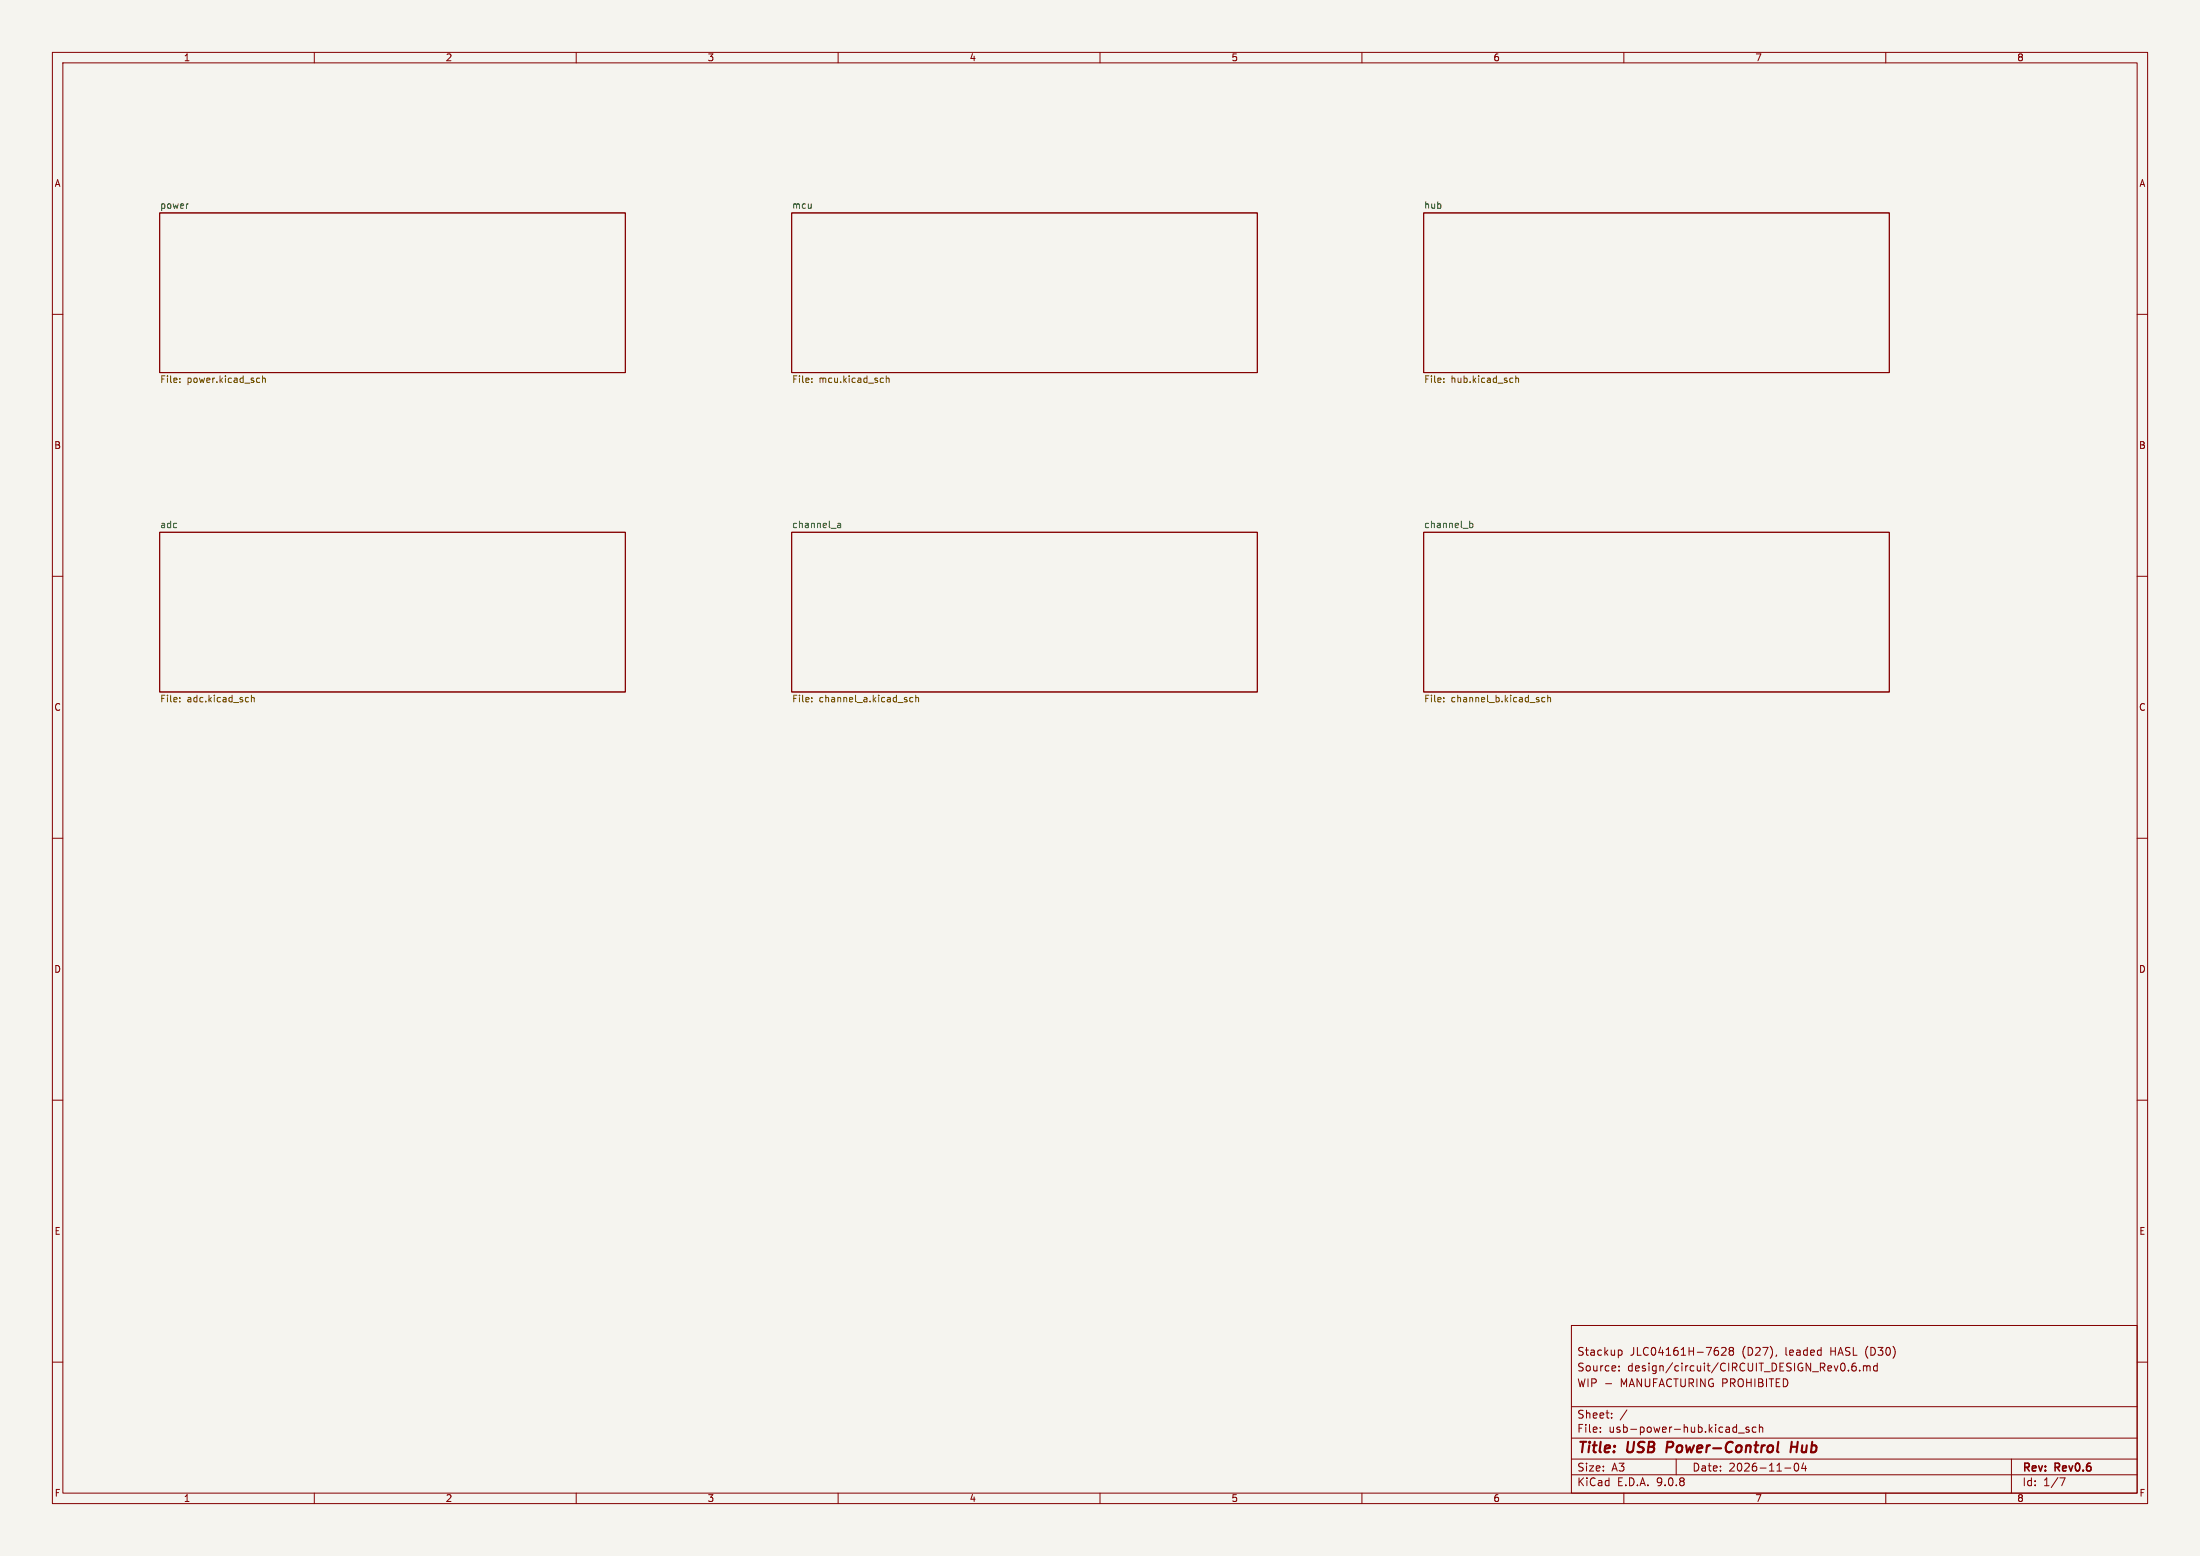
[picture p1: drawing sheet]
<svg xmlns="http://www.w3.org/2000/svg" width="420mm" height="297mm" viewBox="0 0 420 297" stroke-linecap="round" stroke-linejoin="round" font-family="sans-serif">
<path d="M0 0h420v297h-420z" fill="#f5f4ef" stroke="#f5f4ef" stroke-width=".19"/>
<g fill="none" stroke="#840000" stroke-width=".19">
<path d="M10 10h400v277h-400zM12 12h396v273h-396zM60 10v2M110 10v2M160 10v2M210 10v2M260 10v2M310 10v2M360 10v2M30.5 40.6h88.9v30.5h-88.9zM151.1 40.6h88.9v30.5h-88.9zM271.8 40.6h88.9v30.5h-88.9z"/>
<path d="M10 60h2M408 60h2M10 110h2M30.5 101.6h88.9v30.5h-88.9zM151.1 101.6h88.9v30.5h-88.9zM271.8 101.6h88.9v30.5h-88.9zM408 110h2M10 160h2M408 160h2M10 210h2M408 210h2M300 253h108v32h-108z"/>
<path d="M309.1 257.7h.3l.3 .3-.1 .5-.5 .2M328.7 257.3l.5-.1 .2 .1 .1 .3-.9 1.1h.9M330.4 257.8l-.3 .3v.3l.3 .3 .4-.1 .1-.2v-.4l-.2-.2M330.4 257.8l-.3-.3 .3-.3 .4 .1 .1 .2-.2 .3M330.4 257.8h.3M339.2 258.6l-.2 .3M10 260h2M300 278.5h108M300 274.5h108M300 268.5h108M305.5 273.2v.2M305.5 272.5v.1"/>
<path d="M306.5 264.1h1.2M307.7 270.5v.2M307.7 269.8v.1M309.1 261.5v.2M309.1 260.8v.1M310.6 269.1l-1.3 1.9M320 278.5v3M331.4 272.4l.1 .1M331.5 271.9v1.5M331.5 273.3l-.1 .1M331.9 273.5h1.1M333.9 272.5l-.4-.1-.2 .2 .1 .2 .5 .2v.3h-.6"/>
<path d="M335.2 272.5l-.4-.1-.3 .3 .2 .6h.5M335.9 272.5l.2-.1 .3 .1 .1 .9M335.9 271.9v1.5M342.7 279.4l.2-.1a.8 .8 0 0 1 .5 .7 .8 .8 0 0 1-.5 .8l-.2-.2-.2-.4zM344.3 279.2l-.4 1.1h1M344.7 279.8v1M352.9 261.5v.2M354.2 260.2a.59 .59 0 0 0-.7 .6v.6l.2 .2 .4 .1 .2-.2 .1-.5-.2-.2h-.4l-.3 .2M355 261.5v.2M355.7 260.8l.5-.1 .2 .2M355.7 260.7v1M356.4 260.9l.2-.2 .3 .1 .1 .9"/>
<path d="M356.4 260.9v.8M358.4 260.8l-.5-.1-.2 .3 .1 .6h.6M358.4 260.2v1.5M384 278.5v6.5M408 260h2M60 285v2M110 285v2M160 285v2M210 285v2M260 285v2M300 281.5h108M310 285v2"/>
<path d="M340.7 280.2h1.2M360 285v2M393.2 282.1h1l-.6 1.5"/>
</g>
<path d="M318.3 275.2l-.2 2M339.3 277.1l.2 .1M339.5 275.2l-.2 1.7M341.9 276.2h1.2M342.1 275.2l-.3 2" fill="none" stroke="#840000" stroke-width=".4"/>
<path d="M35.8 38.9h.2M159.9 99.9h.5l.1 .8M280.6 99.9h.4l.2 .2-.1 .6h-.5M280.6 99.5v1.2M160.5 100.2h-.4l-.2 .2 .2 .3h.4" fill="none" stroke="#006464" stroke-width=".19"/>
<g fill="none" stroke="#725600" stroke-width=".19">
<path d="M34.3 72.9v.1M34.3 72.2v.1M49.2 72.2h.4M49.6 73h-.4M50.1 72.3l.2-.1h.3l.1 .8M50.1 71.7v1.3M155 72.9v.1M155 72.2v.1M168.5 72.2h.1M168.6 73h-.1M169.2 72.3l.2-.1h.3v.8M169.2 71.7v1.3"/>
<path d="M275.6 72.9v.1M275.6 72.2v.1M288.7 72.2h.1M288.8 73h-.1M289.4 72.3l.1-.1h.3l.1 .8M289.4 71.7v1.3M34.3 133.2v.1M34.3 133.8v.2M47.3 133.1l.2 .1M47.5 133.9l-.2 .1M48 132.7v1.3M48 133.2l.2-.1 .3 .1v.8"/>
<path d="M155 133.2v.1M155 133.8v.2M174.3 133.2l-.4-.1-.2 .3 .1 .5h.5M174.8 133.2l.2-.1 .3 .1 .1 .8M174.8 132.7v1.3M275.6 133.2v.1M275.6 133.8v.2M294.9 133.2l-.3-.1-.3 .3 .1 .5h.5M295.5 133.2l.1-.1 .3 .1 .1 .8M295.5 132.7v1.3"/>
</g>
<g font-size="2.8" fill="#840000">
<text x="301" y="277.9">Title:</text>
<text x="310.6" y="277.9">USB</text>
<text x="319" y="277.9">Power-Control</text>
<text x="343.5" y="277.9">Hub</text>
</g>
<g font-size="2.1" fill="#840000">
<text x="301" y="262">Source:</text>
<text x="301" y="259">Stackup</text>
<text x="310.6" y="262">design/circuit/CIRCUIT_DESIGN_Rev0.6.md</text>
<text x="311.1" y="259">JLC04161H-7628</text>
<text x="332.6" y="259">(D27),</text>
<text x="341" y="259">leaded</text>
<text x="349.7" y="259">HASL (D30)</text>
<text x="301" y="265">WIP -</text>
<text x="309.4" y="265">MANUFACTURING PROHIBITED</text>
<text x="301" y="273.7">File:</text>
<text x="301" y="271">Sheet:</text>
<text x="307.1" y="273.7">usb-power-hub.kicad_sch</text>
<text x="301" y="281.1">Size:</text>
<text x="307.6" y="281.1">A3</text>
<text x="323" y="281.1">Date:</text>
<text x="330" y="281.1">2026-11-04</text>
<text x="386" y="281.3">Rev:</text>
<text x="392.4" y="281.3">Rev0.6</text>
<text x="301" y="283.9">KiCad</text>
<text x="308.7" y="283.9">E.D.A.</text>
<text x="316.3" y="283.9">9.0.8</text>
<text x="386" y="283.9">Id:</text>
<text x="390.1" y="283.9">1/7</text>
</g>
<g font-size="1.8" fill="#840000">
<text x="35" y="11.9">1</text>
<text x="85" y="11.9">2</text>
<text x="135" y="11.9">3</text>
<text x="185" y="11.9">4</text>
<text x="235" y="11.9">5</text>
<text x="285" y="11.9">6</text>
<text x="335" y="11.9">7</text>
<text x="385" y="11.9">8</text>
<text x="10.3" y="35.9">A</text>
<text x="408.3" y="35.9">A</text>
<text x="10.3" y="85.9">B</text>
<text x="408.2" y="85.9">B</text>
<text x="10.3" y="135.9">C</text>
<text x="408.2" y="135.9">C</text>
<text x="10.3" y="185.9">D</text>
<text x="408.2" y="185.9">D</text>
<text x="10.3" y="235.9">E</text>
<text x="408.3" y="235.9">E</text>
<text x="10.3" y="285.9">F</text>
<text x="35" y="286.9">1</text>
<text x="85" y="286.9">2</text>
<text x="135" y="286.9">3</text>
<text x="185" y="286.9">4</text>
<text x="235" y="286.9">5</text>
<text x="285" y="286.9">6</text>
<text x="335" y="286.9">7</text>
<text x="385" y="286.9">8</text>
<text x="408.3" y="285.9">F</text>
</g>
<g font-size="1.8" fill="#006464">
<text x="30.5" y="39.9">power</text>
<text x="151.1" y="39.9">mcu</text>
<text x="271.8" y="39.9">hub</text>
<text x="30.5" y="100.9">adc</text>
<text x="151.1" y="100.9">channel_a</text>
<text x="271.8" y="100.9">channel_b</text>
</g>
<g font-size="1.8" fill="#725600">
<text x="30.5" y="73.4">File:</text>
<text x="35.7" y="73.4">power.kicad_sch</text>
<text x="151.1" y="73.4">File:</text>
<text x="156.4" y="73.4">mcu.kicad_sch</text>
<text x="271.8" y="73.4">File:</text>
<text x="277" y="73.4">hub.kicad_sch</text>
<text x="30.5" y="134.4">File:</text>
<text x="35.7" y="134.4">adc.kicad_sch</text>
<text x="151.1" y="134.4">File:</text>
<text x="156.4" y="134.4">channel_a.kicad_sch</text>
<text x="271.8" y="134.4">File:</text>
<text x="277" y="134.4">channel_b.kicad_sch</text>
</g>
</svg>
